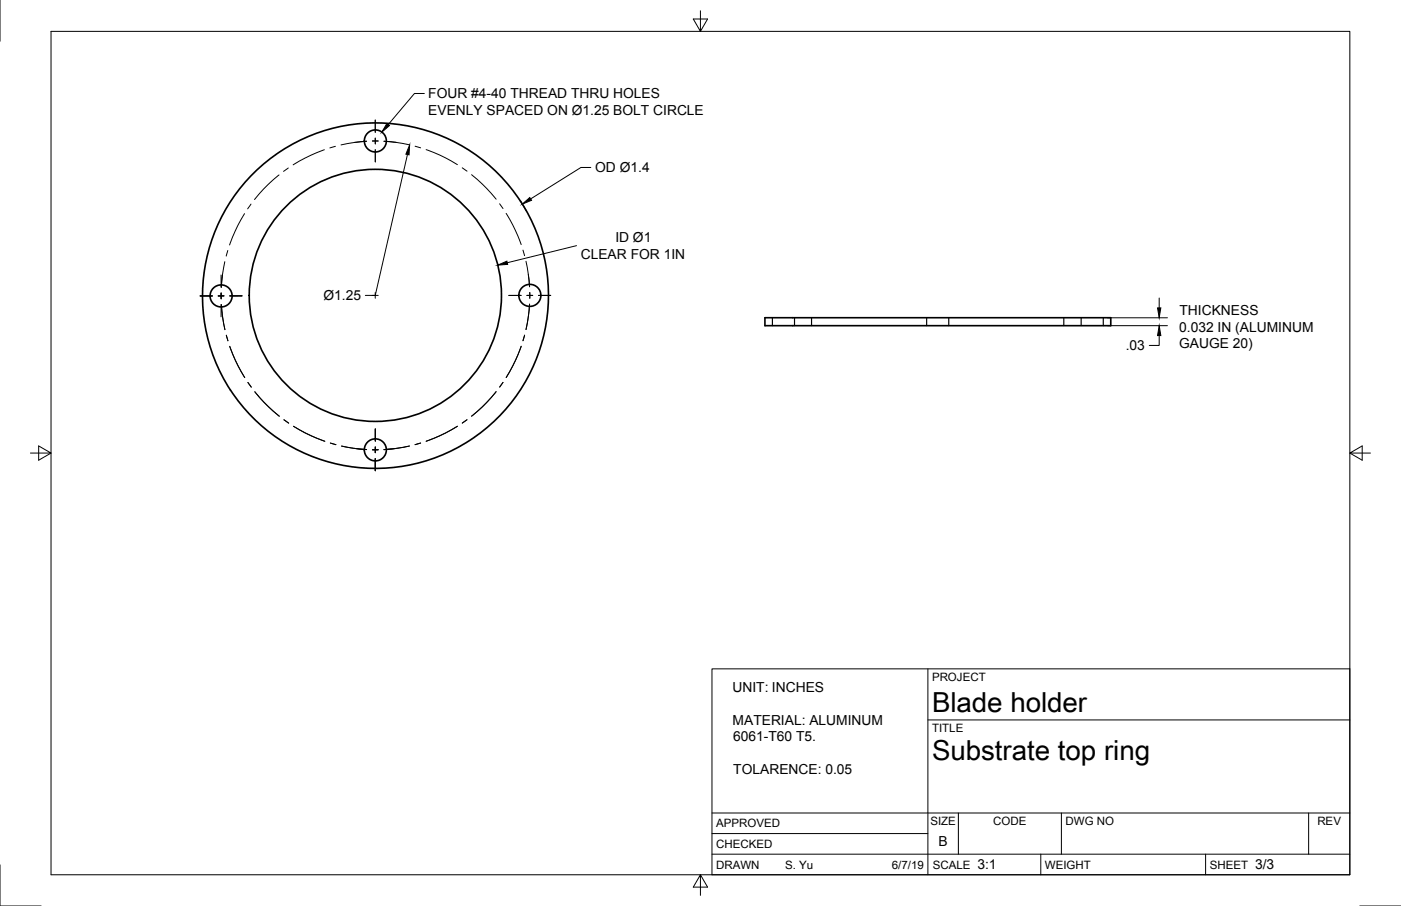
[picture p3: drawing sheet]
<svg xmlns="http://www.w3.org/2000/svg" width="432mm" height="279mm" viewBox="0 0 432 279" stroke-linecap="round" stroke-linejoin="round" font-family="sans-serif">
<!-- layer: Visible -->
<g fill="none" stroke="#000" stroke-width=".51">
<path d="M235.8 98h106.5v2.4h-106.5zM71 120.3a53.3 53.3 0 0 0 89.9-.8 53.3 53.3 0 0 0-38.5-81.3 53.3 53.3 0 0 0-57.5 69.1 53.4 53.4 0 0 0 6.1 13"/>
<circle cx="115.7" cy="43.5" r="3.4"/>
<circle cx="68.1" cy="91.3" r="3.4"/>
<circle cx="115.7" cy="91.1" r="38.9"/>
<circle cx="163.3" cy="91.1" r="3.4"/>
<circle cx="115.7" cy="138.7" r="3.4"/>
</g>
<!-- layer: Hidden -->
<path d="M238.1 98v2.4M244.9 98v2.4M250.1 98v2.4M285.6 98v2.4M292.4 98v2.4M327.9 98v2.4M333.2 98v2.4M340 98v2.4" fill="none" stroke="#000" stroke-width=".36"/>
<!-- layer: Border -->
<path d="M0 0v12.7M15.7 9.7h400.3v260.1h-400.3zM215.9 3.3v6.4l-2.2-3.8h4.4l-2.2 3.8M9.4 139.7h6.3l-3.8-2.2v4.4l3.8-2.2M416 139.7l3.8 2.2v-4.4l-3.8 2.2h6.4M0 266.7v12.7h12.7M215.9 269.8l2.2 3.8h-4.4l2.2-3.8v6.3M419.1 279.4h12.7" fill="none" stroke="#000" stroke-width=".31"/>
<!-- layer: Titleblock -->
<path d="M219.4 206.3h196.6v63.5h-196.6zM286 206.3v63.5M286 222h130M219.4 257.1h66.6M219.4 250.7h196.6M295.4 250.7v12.7M327.1 250.7v12.7M403.3 250.7v12.7M219.4 263.4h196.6M320.8 263.4v6.4M371.6 263.4v6.4" fill="none" stroke="#000" stroke-width=".31"/>
<!-- layer: Center Lines -->
<g fill="none" stroke="#000" stroke-width=".31">
<path d="M115.7 37v3.8M86 54l-4.7 4.2-2.9 3.3M88.9 51.8l-1.5 1.1M100 46.2l-4.2 1.7-5.5 2.9M103.4 45.1l-1.7 .5M109.2 43.9l3.8-.3-4 .4-3.9 .7M115.7 42.6v1.8M115.7 46.2v3.7M116.6 43.5h-1.8M122.1 43.9l-3.8-.3 4 .3 3.9 .8M127.9 45.1l1.7 .5M131.3 46.1l4.3 1.7 5.4 3"/>
<path d="M142.5 51.8l1.4 1M145.4 53.9l3.2 2.8 4.3 4.7M70.2 77.3l-.5 1.7M75.4 65.9l-2.1 3.6-2.5 6M77.4 62.9l-1.1 1.5M154 62.8l1 1.5M156 65.8l2.9 5.4 1.7 4.2M161.2 77.1l.5 1.7M61.7 91.2h3.8M61.7 91.3h3.8M67.2 91.2h1.8l-1.8 .1M68.1 84.8v3.8"/>
<path d="M68.1 90.4v1.8M68.1 93.9v3.8M68.2 90.4v1.7zM68.2 93.9l.4 4 .7 3.8M69.3 80.7l-.7 3.9-.4 4 .4-3.8M70.8 91.2h3.8M114.8 91.1h1.8M115.7 90.2v1.8M156.8 91.1h3.8h-3.8M162.1 80.6l1.1 7.8-.4-3.7M162.4 91.1h1.8M163.2 93.8l-1.1 7.8"/>
<path d="M163.3 90.2v1.8M166 91.1h3.7M69.7 103.4l.6 1.7M70.8 106.8l1.7 4.3 2.9 5.4M77.4 119.4l-1-1.5 1 1.5M154 119.4l1-1.5-1 1.5M160.6 106.8l-1.7 4.2-2.9 5.4 2.9-5.4zM161.7 103.4l-.5 1.7 .5-1.7M86.1 128.4l-4.7-4.3-2.9-3.3 2.9 3.3 4.7 4.3M89 130.5l-1.5-1 1.5 1M90.5 131.5l5.3 2.9 4.3 1.7M101.8 136.6l1.7 .5"/>
<path d="M105.3 137.6l3.8 .7 3.9 .3-3.8-.3M114.8 138.7h1.8zM115.7 132.3v3.7M115.7 137.8v1.8M122.1 138.3l-3.8 .4 4-.4 3.9-.8-3.9 .8-4 .3M129.6 136.6l-1.7 .5M141 131.4l-5.4 3-4.3 1.7M142.5 130.5l1.4-1zM152.9 120.8l-4.3 4.7-3.3 2.8 3.4-2.8 4.2-4.7M115.7 141.4v3.8"/>
</g>
<!-- layer: Dimensions -->
<path d="M125.6 47.6l-9.9 43.5h-3.1M182.1 51.6h-3.1l-15.4 9.7M160.4 62.1l1.9 3M177.7 75.8l-21.4 5.2M341.3 98h18.5M357.3 91.9v3.1M341.3 100.4h18.5M357.3 103.5v3h-3.1" fill="none" stroke="#000" stroke-width=".31"/>
<path d="M126.3 44.7l-.2 3.1-1-.3zM161 62.9l2.3-2 .5 .9zM153.4 81.8l2.8-1.3 .3 1zM356.8 95h1l-.5 3zM357.3 100.4l.5 3.1h-1z" fill="#000" stroke="#000" stroke-width=".31"/>
<!-- layer: Annotations -->
<path d="M119.3 38.1l.7 .6-2.3 2z" fill="#000" stroke="#000" stroke-width=".31"/>
<path d="M130.8 28.8h-3.1l-8 9.6" fill="none" stroke="#000" stroke-width=".31"/>
<g font-size="8.5">
<text x="287.3" y="219.5">Blade holder</text>
<text x="287.3" y="234.5">Substrate top ring</text>
</g>
<g font-size="4.3">
<text x="132" y="30.3">FOUR #4-40 THREAD THRU HOLES</text>
<text x="132" y="35.5">EVENLY SPACED ON Ø1.25 BOLT CIRCLE</text>
<text x="183.5" y="53.1">OD Ø1.4</text>
<text x="189.7" y="74.7">ID Ø1</text>
<text x="179" y="79.8">CLEAR FOR 1IN</text>
<text x="99.7" y="92.5">Ø1.25</text>
<text x="363.5" y="97.2">THICKNESS</text>
<text x="363.4" y="107.4">GAUGE 20)</text>
<text x="363.5" y="102.3">0.032 IN (ALUMINUM</text>
<text x="347" y="108">.03</text>
<text x="225.8" y="213.4">UNIT: INCHES</text>
<text x="225.8" y="223.5">MATERIAL: ALUMINUM</text>
<text x="226" y="228.6">6061-T60 T5.</text>
<text x="226" y="238.8">TOLARENCE: 0.05</text>
<text x="289.3" y="261">B</text>
<text x="301.2" y="268.1">3:1</text>
<text x="386.8" y="268.1">3/3</text>
</g>
<g font-size="3.5">
<text x="287.3" y="210.1">PROJECT</text>
<text x="287.3" y="225.8">TITLE</text>
<text x="220.7" y="255.2">APPROVED</text>
<text x="286.7" y="254.5">SIZE</text>
<text x="306.1" y="254.5">CODE</text>
<text x="328.4" y="254.5">DWG NO</text>
<text x="406" y="254.5">REV</text>
<text x="220.7" y="261.5">CHECKED</text>
<text x="220.7" y="267.9">DRAWN</text>
<text x="242" y="267.9">S. Yu</text>
<text x="274.9" y="267.9">6/7/19</text>
<text x="287.5" y="267.9">SCALE</text>
<text x="322.1" y="267.9">WEIGHT</text>
<text x="372.9" y="267.9">SHEET</text>
</g>
</svg>
